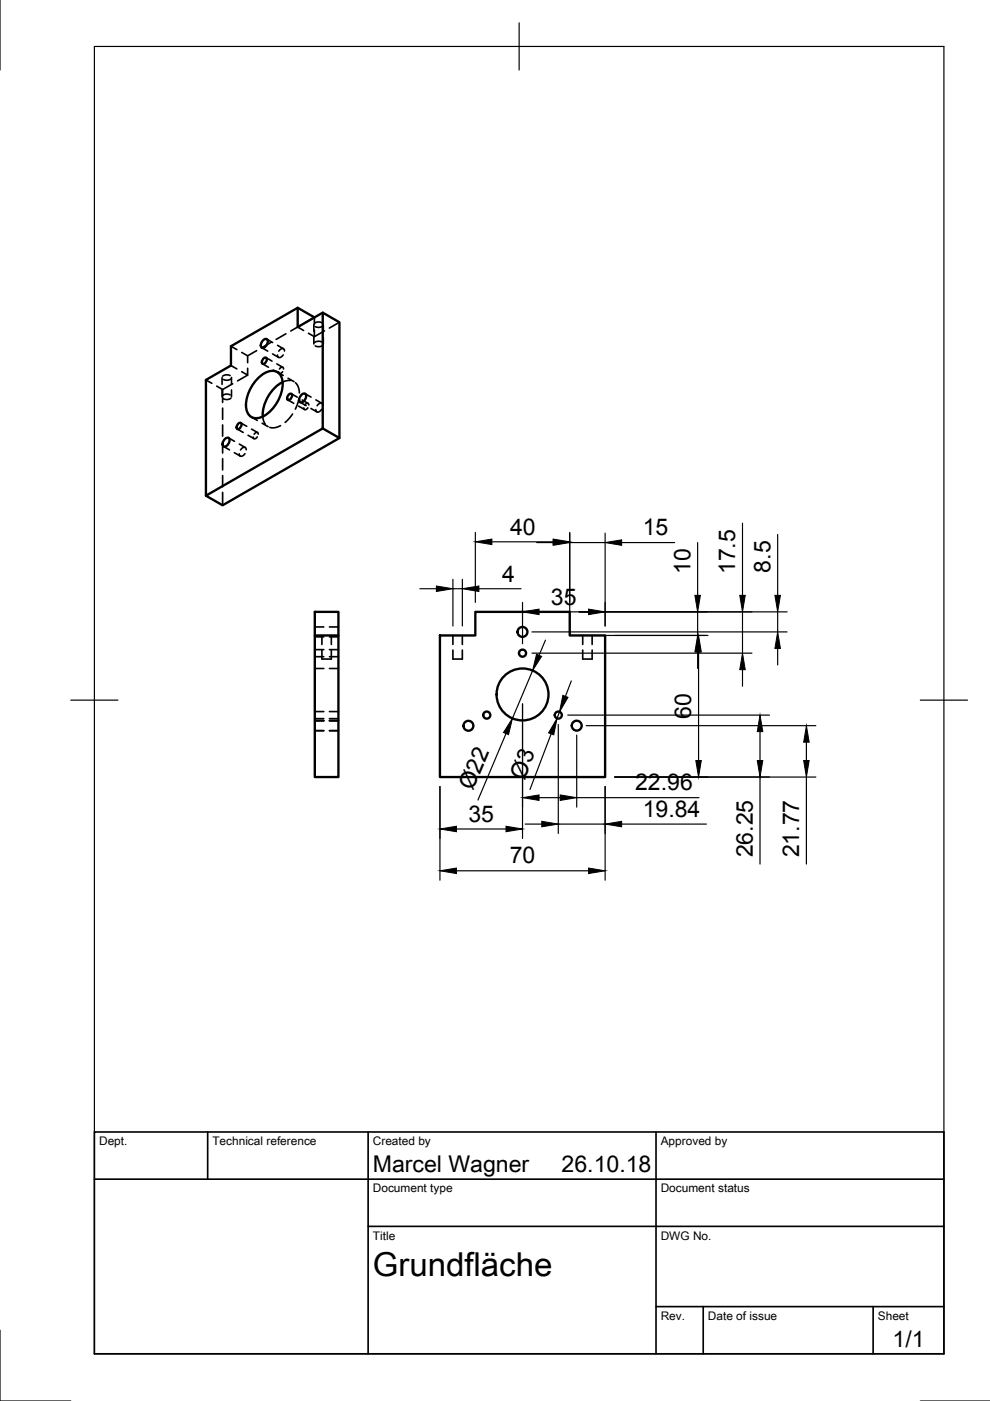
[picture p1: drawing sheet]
<svg xmlns="http://www.w3.org/2000/svg" width="210mm" height="297mm" viewBox="0 0 210 297" stroke-linecap="round" stroke-linejoin="round" font-family="sans-serif">
<!-- layer: Hidden -->
<g fill="none" stroke="#000" stroke-width=".35">
<path d="M48.8 79.6l-.9-.1-.7 .3M49 73.4l1.2 .7M49 77.5l1.2 .7M52.5 78.1v1.4l-1.2-.7M52.5 75.4v1.5M52.5 79.5l-2.1 1.3M54.4 74.3l-1.9 1.1-1.2-.7M55.5 73.7l1.3 .7M55.7 77.1l1.2 .8M56.4 75.8l1.3 .8M56.6 71.9l1.2 .7M57.5 72.6l-2 1.1"/>
<path d="M57.8 75l1.2 .8M58 78.5l1.2 .7M58.7 77.2l1.3 .7M58.8 78.9l1.2 .7M58.8 73.2l1.3 .7M59.9 78.8l-.5 .4-.3-.1v-.3M60 75.2l-.3 .5-.5 .1-.3-.1-.1-.4M60.1 78.2l-.1-.3-.2-.1-.6 .4M60.3 74.4l-.1-.4-.3-.1-.8 .6M60.6 70.8l-2.1 1.2M63.1 69.3l1.3 .8M63.7 69l-2.1 1.2"/>
<path d="M64.7 68.4l2-1.1v1.5M66.5 68.8v1.5M66.5 71.5v1.4M66.7 69.9v1.5M68.3 68.4l-.9-.1-.7 .3M68.3 72.5l-.9-.1-.7 .2M68.4 69.1l-.7 .3-.9-.2M68.4 73.2l-.7 .3-.9-.2M68.5 68.8v1.5M68.5 71.5v1.4M68.8 70.2l-2.1 1.2-1.3-.7M72 68.3l-2.2 1.3"/>
<path d="M43.7 80.6l1.2 .7M45.9 81.9l1.3 .7M47.1 80v1.5M47.1 82.7v1.4M47.2 82.6v2.7M47.2 86.5v2.4M47.2 90.1v2.4M47.2 93.7v2.4M47.2 97.2v2.4M47.4 94.7l1.3 .7M48.5 92.8l1.2 .8M48.8 83.7l-.9-.1-.7 .3"/>
<path d="M49 80.3l-.7 .3-.9-.2M49 84.4l-.7 .3-.9-.2M49.1 80v1.5M49.1 82.7v1.4M49.3 81.4l-2.1 1.2M49.7 96l1.2 .7M50.3 91l1.3 .7M50.7 94.2l1.3 .7M51.1 89.7l1.2 .7M51.9 96.2l-.7 .5-.3-.1-.2-.4M52.2 95.4l-.1-.4-.3-.2-.8 .6M52.6 92.3l1.2 .7"/>
<path d="M53.3 88.4l1.2 .7M53.3 91l1.3 .7M54.6 92.6l-.6 .4-.2-.1-.1-.2M54.8 92l-.1-.2-.3-.1-.5 .4M55.6 89.7l1.2 .8M55.7 88.3l.2 .9 .3 .7M59.5 90.2l-1.2 .5-1.1-.1M61 84.8l1.3 .7M61.1 80.2l1.2 .7M61.6 80.7h-.9l-.8 .3M61.8 83.5l1.2 .7M62 87.8l-1.5 1.8"/>
<path d="M62.6 81.1l.6 1 .3 1.2M63.3 86.1l1.3 .7M63.4 84.5l-.8 2.2M63.6 85.3l1.3 .7M64.1 84.8l1.2 .7M64.7 83.5l1.2 .7M65.3 86.5l-.6 .4-.2-.1-.1-.3M65.5 85.9l-.1-.3-.2-.1-.6 .4M65.9 86.6l1.3 .7M67 84.8l1.2 .7M68.2 86.8l-.4 .4-.4 .2-.3-.2-.1-.4M68.4 86l-.1-.4-.3-.1-.8 .5"/>
<path d="M47.2 100.8v2.4M47.2 104.4v2.7M66.7 135h2M66.7 132.9h2M66.7 139.2h2M66.7 137.7h2M68.3 137.8v1.9h2v-1.9M68.3 134.7v1.9M69.8 135h2M69.8 132.9h2M69.8 139.2h2M69.8 137.7h2"/>
<path d="M70.3 134.7v1.9M96 137.8v1.9h2v-1.9M96 134.7v1.9M98 134.7v1.9M123.5 137.8v1.9h2v-1.9M123.5 134.7v1.9M125.5 134.7v1.9M66.7 152.4h2M66.7 141.7h2M66.7 152.7h2M66.7 154.9h2M66.7 152.8h2"/>
<path d="M66.7 150.9h2M69.8 152.4h2M69.8 141.7h2M69.8 152.7h2M69.8 154.9h2M69.8 152.8h2M69.8 150.9h2"/>
</g>
<!-- layer: Visible -->
<g fill="none" stroke="#000" stroke-width=".5">
<path d="M55.7 72.2l.3-.2 .6-.1a1.21 1.21 0 0 1-1.1 1.8 1.05 1.05 0 0 1 .2-1.5zM55.8 76l.5-.2a.76 .76 0 0 1 .1 .9 .76 .76 0 0 1-.8 .4v-.6zM63.1 65.3v4l5.3-3 3.6 2v24.6M66.7 67.3l-3.6-2-14.1 8.1v4.1l-5.3 3.1v24.5M66.7 67.3h.1M68.4 66.3v24.5l3.6 2.1-24.8 14.2-3.5-2 24.7-14.3M47.6 93.1l.3-.2 .6-.1a1.21 1.21 0 0 1-1.1 1.9 1.05 1.05 0 0 1 .2-1.6zM50.5 89.9l.5-.3a.76 .76 0 0 1 .1 .9 .76 .76 0 0 1-.9 .4v-.5zM54.7 80.2a3.6 3.6 0 0 1 4.1-1.3 3.7 3.7 0 0 1 .9 4.2 8.1 8.1 0 0 1-4.4 5.4 2.14 2.14 0 0 1-3.1-1.8 8.2 8.2 0 0 1 2.5-6.5zM59.9 81a8.4 8.4 0 0 0-4.2 7.3M61.2 83.7l.5-.2a.76 .76 0 0 1 .1 .9 .76 .76 0 0 1-.9 .3v-.5zM63.9 83.8l.3-.3h.5a1.21 1.21 0 0 1-1.1 1.8 1.05 1.05 0 0 1 .3-1.5z"/>
<path d="M66.7 134.7v30h5.1v-30h-5.1v-5h5.1v5M93.3 134.7h7.5v-5h20v5h7.5v30h-35z"/>
<circle cx="110.8" cy="134" r="1.05"/>
<circle cx="110.8" cy="138.5" r=".75"/>
<circle cx="99.3" cy="153.9" r="1.05"/>
<circle cx="103.2" cy="151.6" r=".75"/>
<circle cx="110.8" cy="147.2" r="5.5"/>
<circle cx="118.4" cy="151.6" r=".75"/>
<circle cx="122.3" cy="153.9" r="1.05"/>
</g>
<!-- layer: Border -->
<path d="M0 -.1v15M20 9.9h180.1v277.1h-180.1zM110.1 4.8v10.1M15 148.4h10M195.1 148.4h10M0 282v15h15M195.1 297h14.9" fill="none" stroke="#000" stroke-width=".25"/>
<!-- layer: TitleBlock -->
<path d="M20 240h180.1v47h-180.1zM20 250h180.1M44 240v10M78.1 240v47M139.1 240v47M78.1 260h122M139.1 277h61M149.1 277v10M185.1 277v10" fill="none" stroke="#000" stroke-width=".35"/>
<!-- layer: Dimensions -->
<g fill="none" stroke="#000" stroke-width=".25">
<path d="M100.8 112.9v14.8M104.3 114.9h13M113.8 115h3.5M120.8 112.9v19.8M120.8 115h7.5M128.3 113v19.7M131.8 115h11.2M147.9 115v11.2M157.4 110.9v15.3M164.9 113.3v12.9M89 124.8h3.5M96 122.8v9.9"/>
<path d="M96 124.8h2M98 122.8v9.9M101.5 124.8h9M110.8 127.7v8.8M112.8 134h54.1M112.8 138.5h46.6M114.3 129.7h52.6M115.7 135.7l-1.4 3.2M122.8 134.7h27.3M147.9 129.7v5M147.9 138.2v3.5M148.1 138.2v23"/>
<path d="M157.4 129.7v8.8M164.9 129.7v4.3M164.9 137.5v3.5M107.3 155.5l-6 14.1M110.8 149.2v28.6M112.9 142.2l-4.3 10.1M116.9 155.6l-4.5 11.8M118.4 153.6v23.1M118.6 150.9l-.5 1.4M120.4 151.6h42.7M121.1 144.4l-1.2 3.2M122.3 155.9v15.2"/>
<path d="M124.3 153.9h48.7M157.4 142v3.5M161.1 155.1v6.1M171 157.4v3.8M93.3 166.8v19.8M96.8 175.8h10.5M111.4 174.7h3.5M114.3 169.1h4.5M118.4 174.7h9.9M122.3 169.1h25.9M128.3 166.8v19.8M130.3 164.7h42.7"/>
<path d="M131.8 174.7h18M161.1 164.7v18.5M171 164.7v18.5M96.8 184.6h28"/>
</g>
<g fill="#000" stroke="#000" stroke-width=".21">
<path d="M100.8 114.9l3.5-.6v1.2zM117.3 114.5l3.5 .5-3.5 .6zM117.3 114.3l3.5 .6-3.5 .6zM128.3 115l3.5-.5v1.1zM92.5 124.2l3.5 .6-3.5 .6zM98 124.8l3.5-.6v1.2zM113.8 138.7l1 .5-1.9 3zM110.8 129.7l3.5-.6v1.2zM124.8 129.1l3.5 .6-3.5 .6zM147.9 134.7l.6 3.5h-1.2zM147.3 126.2h1.2l-.6 3.5zM148.1 134.7l.6 3.5h-1.2z"/>
<path d="M156.8 126.2h1.2l-.6 3.5zM164.9 134l.6 3.5h-1.2zM164.3 126.2h1.2l-.6 3.5zM108.6 152.3l-.8 3.5-1.1-.5zM118.1 152.3l-.7 3.5-1.1-.4zM119.3 147.4l1.1 .4-1.8 3.1zM157.4 138.5l.6 3.5h-1.2zM161.1 151.6l.6 3.5h-1.1zM171 153.9l.6 3.5h-1.2zM93.3 175.8l3.5-.6v1.1zM107.3 175.2l3.5 .6-3.5 .5zM110.8 169.1l3.5-.6v1.2z"/>
<path d="M114.9 174.1l3.5 .6-3.5 .6zM118.8 168.5l3.5 .6-3.5 .6zM128.3 174.7l3.5-.6v1.2zM147.5 161.2h1.2l-.6 3.5zM160.6 161.2h1.1l-.6 3.5zM170.4 161.2h1.2l-.6 3.5zM93.3 184.6l3.5-.6v1.2zM124.8 184l3.5 .6-3.5 .6z"/>
</g>
<text font-size="7" x="79.1" y="270.5">Grundfläche</text>
<g font-size="4.9">
<text x="108.2" y="113.3">40</text>
<text x="136.3" y="113.5">15</text>
<text x="106.5" y="123.3">4</text>
<text x="146.4" y="121.7" transform="rotate(-90 146.4 121.7)">10</text>
<text x="155.9" y="121.7" transform="rotate(-90 155.9 121.7)">17.5</text>
<text x="163.3" y="121.4" transform="rotate(-90 163.3 121.4)">8.5</text>
<text x="116.8" y="128.2">35</text>
<text x="146.6" y="152.4" transform="rotate(-90 146.6 152.4)">60</text>
<text x="100.2" y="167.7" transform="rotate(-67 100.2 167.7)">Ø22</text>
<text x="111.2" y="165.5" transform="rotate(-69 111.2 165.5)">Ø3</text>
<text x="134.7" y="167.6">22.96</text>
<text x="136.3" y="173.2">19.84</text>
<text x="99.3" y="174.2">35</text>
<text x="108.1" y="183.1">70</text>
<text x="159.6" y="181.8" transform="rotate(-90 159.6 181.8)">26.25</text>
<text x="169.5" y="181.8" transform="rotate(-90 169.5 181.8)">21.77</text>
<text x="79.1" y="248.5">Marcel Wagner</text>
<text x="119.1" y="248.5">26.10.18</text>
<text x="189.2" y="285.6">1/1</text>
</g>
<g font-size="2.5">
<text x="21" y="242.8">Dept.</text>
<text x="45" y="242.8">Technical reference</text>
<text x="79.1" y="242.8">Created by</text>
<text x="140.1" y="242.8">Approved by</text>
<text x="79.1" y="252.8">Document type</text>
<text x="140.1" y="252.8">Document status</text>
<text x="79.1" y="262.8">Title</text>
<text x="140.1" y="262.8">DWG No.</text>
<text x="140.1" y="279.8">Rev.</text>
<text x="150.1" y="279.8">Date of issue</text>
<text x="186.1" y="279.8">Sheet</text>
</g>
</svg>
